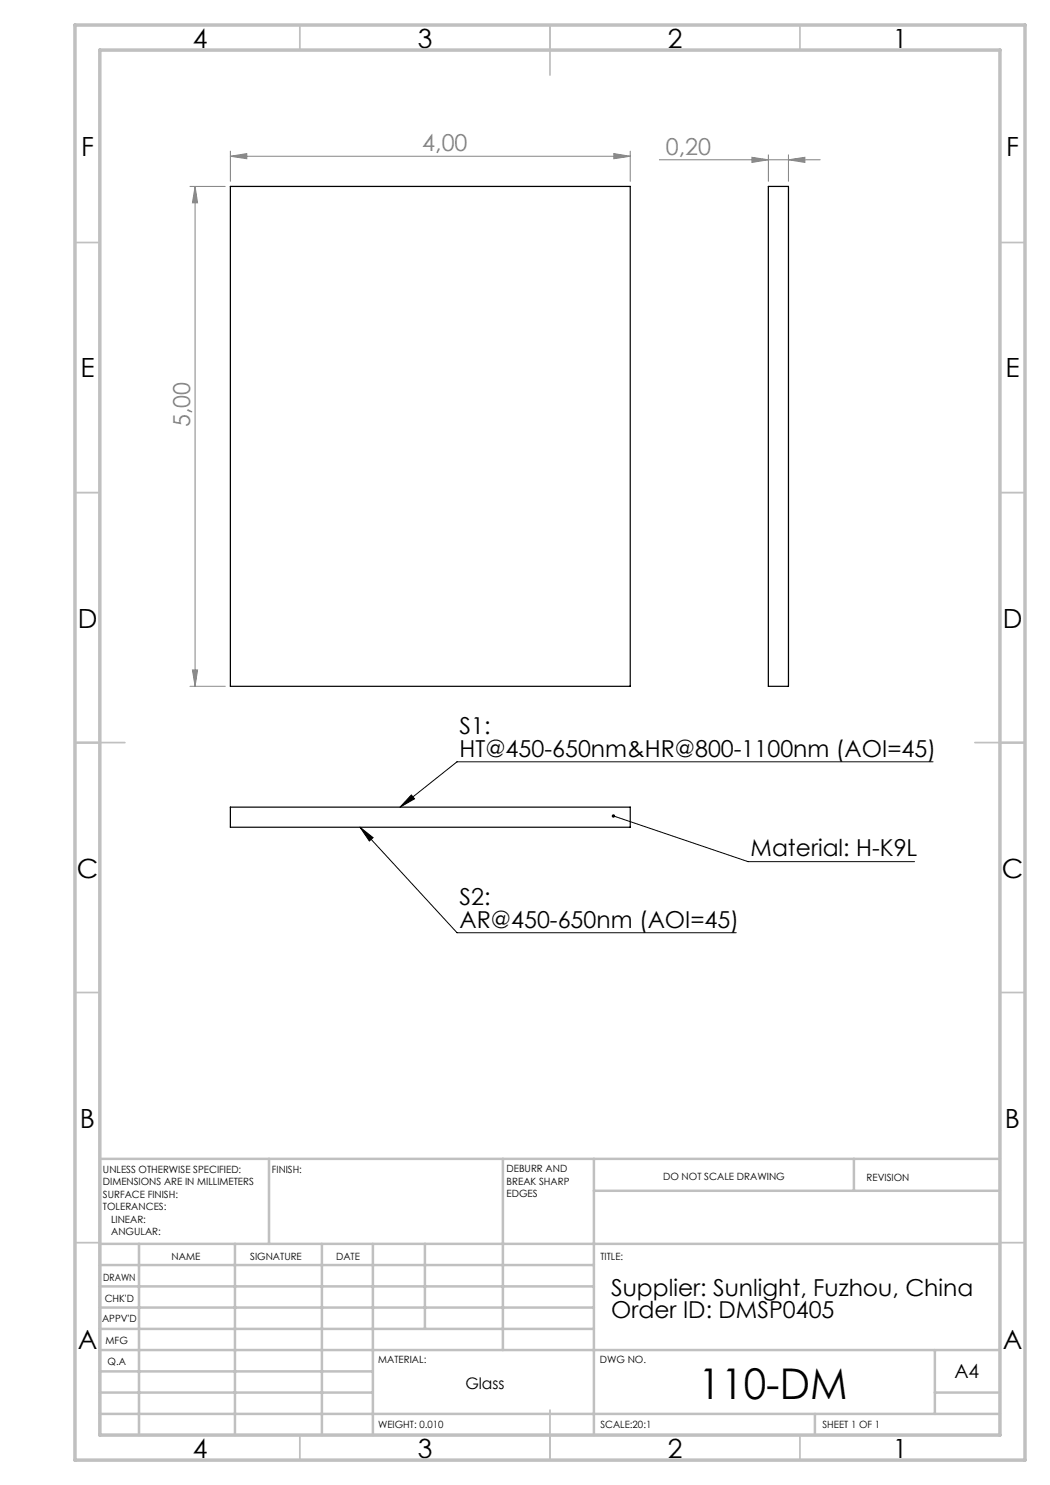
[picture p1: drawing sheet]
<svg xmlns="http://www.w3.org/2000/svg" width="210mm" height="297mm" viewBox="0 0 210 297" stroke-linecap="round" stroke-linejoin="round" font-family="sans-serif">
<path d="M82.3 159l.6 .8-2.9 1.6zM186.6 152.4h-95.2l-11.4 9M72 165.4l2.6 2.1-.7 .7zM72 165.4l19.4 21.1h55.8M122.7 163.2l26.9 9.1h33.3" fill="none" stroke="#000" stroke-width=".2"/>
<g fill="none" stroke="#808080" stroke-width=".2">
<path d="M38 37.3h7M39 37.3v100M39 37.3l.5 3.3h-1zM46.1 31.3l3.3-.6v1zM46.1 30.2v6.1M46.1 31.3h79.9M122.8 30.7l3.2 .6-3.2 .4zM126 30.2v6.1M131.9 32h32.1M150.4 31.5l3.3 .5-3.3 .5zM153.7 31v5.3M157.7 32l3.3-.5v1z"/>
<path d="M157.7 31v5.3M38 137.3h7M38.5 134h1l-.5 3.3z"/>
</g>
<g fill="none" stroke="#c0c0c0" stroke-width=".35">
<path d="M60 5v5M110 5v10M160 5v5M15 48.5h5M200 48.5h5M15 98.5h5M200 98.5h5M15 148.5h10M195 148.5h10M15 198.5h5M200 198.5h5M15 248.5h5"/>
<path d="M200 248.5h5M60 287v5M110 282v10M160 287v5"/>
</g>
<g fill="none" stroke="#c0c0c0" stroke-width=".5">
<path d="M53.8 231.8v17M100.6 231.8v38.2M118.8 231.8v55.2M118.8 238.2h81.2M170.8 231.8v6.4M200 231.8h-180v55.2M20 248.8h180M20 257.3h98.8M20 253h98.8M27.8 248.8v38.2M47 248.8v38.2M64.4 248.8v38.2"/>
<path d="M74.6 248.8v38.2M85 248.8v17M20 265.8h98.8M20 261.5h98.8M20 278.5h54.6M20 274.3h54.6M20 270h180M187 278.5h13M187 270v12.8M20 282.8h180M163 282.8v4.2"/>
</g>
<path d="M15 5h190v287h-190zM20 10h180v277h-180z" fill="none" stroke="#c0c0c0" stroke-width=".7"/>
<path d="M82.3 159l.6 .8-2.9 1.6zM72 165.4l2.6 2.1-.7 .7zM122.4 162.9v.2l.3 .1-.3-.1a.34 .34 0 0 0 .4 .4 .34 .34 0 0 0 .2-.5 .34 .34 0 0 0-.6-.1z" fill="#000"/>
<g fill="#808080">
<path d="M122.8 30.7l3.2 .6-3.2 .4zM46.1 31.3l3.3-.6v1z"/>
<path d="M150.4 31.5l3.3 .5-3.3 .5zM157.7 32l3.3-.5v1z"/>
<path d="M39 37.3l.5 3.3h-1zM38.5 134h1l-.5 3.3z"/>
</g>
<path d="M46.1 37.3h79.9v100h-79.9zM153.7 37.3h4v100h-4zM46.1 161.4h79.9v4h-79.9z" fill="none" stroke="#000" stroke-width=".25"/>
<text font-size="8.5" x="139.7" y="279.7">110-DM</text>
<g font-size="5.3">
<text x="38.5" y="9.5">4</text>
<text x="83.5" y="9.5">3</text>
<text x="133.6" y="9.5">2</text>
<text x="178.6" y="9.5">1</text>
<text x="16.2" y="31.2">F</text>
<text x="201.2" y="31.2">F</text>
<text x="16.1" y="75.5">E</text>
<text x="201.1" y="75.5">E</text>
<text x="15.5" y="125.5">D</text>
<text x="200.5" y="125.5">D</text>
<text x="15.4" y="175.5">C</text>
<text x="200.4" y="175.5">C</text>
<text x="16" y="225.5">B</text>
<text x="201" y="225.5">B</text>
<text x="15.5" y="269.7">A</text>
<text x="200.5" y="269.7">A</text>
<text x="38.5" y="291.5">4</text>
<text x="83.5" y="291.5">3</text>
<text x="133.6" y="291.5">2</text>
<text x="178.6" y="291.5">1</text>
</g>
<g font-size="4.7" fill="#808080">
<text x="84.5" y="30.2">4,00</text>
<text x="133.2" y="30.9">0,20</text>
<text x="38" y="85.5" transform="rotate(-90 38 85.5)">5,00</text>
</g>
<g font-size="4.7">
<text x="91.9" y="146.8">S1:</text>
<text x="91.9" y="151.3">HT@450-650nm&amp;HR@800-1100nm (AOI=45)</text>
<text x="150.1" y="171.3">Material: H-K9L</text>
<text x="91.9" y="181">S2:</text>
<text x="91.9" y="185.5">AR@450-650nm (AOI=45)</text>
<text x="122.2" y="259.1">Supplier: Sunlight, Fuzhou, China</text>
<text x="122.2" y="263.6">Order ID: DMSP0405</text>
</g>
<text font-size="3.9" x="190.9" y="275.5">A4</text>
<text font-size="3.2" x="93.1" y="277.9">Glass</text>
<g font-size="2">
<text x="20.6" y="234.6">UNLESS OTHERWISE SPECIFIED:</text>
<text x="20.6" y="237.1">DIMENSIONS ARE IN MILLIMETERS</text>
<text x="20.6" y="239.6">SURFACE FINISH:</text>
<text x="54.4" y="234.6">FINISH:</text>
<text x="101.3" y="234.5">DEBURR AND</text>
<text x="101.3" y="237">BREAK SHARP</text>
<text x="101.3" y="239.5">EDGES</text>
<text x="132.6" y="236">DO NOT SCALE DRAWING</text>
<text x="173.3" y="236.2">REVISION</text>
<text x="20.6" y="242.1">TOLERANCES:</text>
<text x="22.2" y="244.6">LINEAR:</text>
<text x="22.2" y="247.1">ANGULAR:</text>
<text x="34.3" y="252">NAME</text>
<text x="50" y="251.9">SIGNATURE</text>
<text x="67.2" y="251.9">DATE</text>
<text x="120.1" y="251.9">TITLE:</text>
<text x="20.6" y="256.1">DRAWN</text>
<text x="20.9" y="260.3">CHK'D</text>
<text x="20.4" y="264.4">APPV'D</text>
<text x="21.1" y="268.8">MFG</text>
<text x="21.5" y="273">Q.A</text>
<text x="75.6" y="272.5">MATERIAL:</text>
<text x="120" y="272.5">DWG NO.</text>
<text x="75.6" y="285.5">WEIGHT: 0.010</text>
<text x="120.1" y="285.6">SCALE:20:1</text>
<text x="164.5" y="285.6">SHEET 1 OF 1</text>
</g>
</svg>
